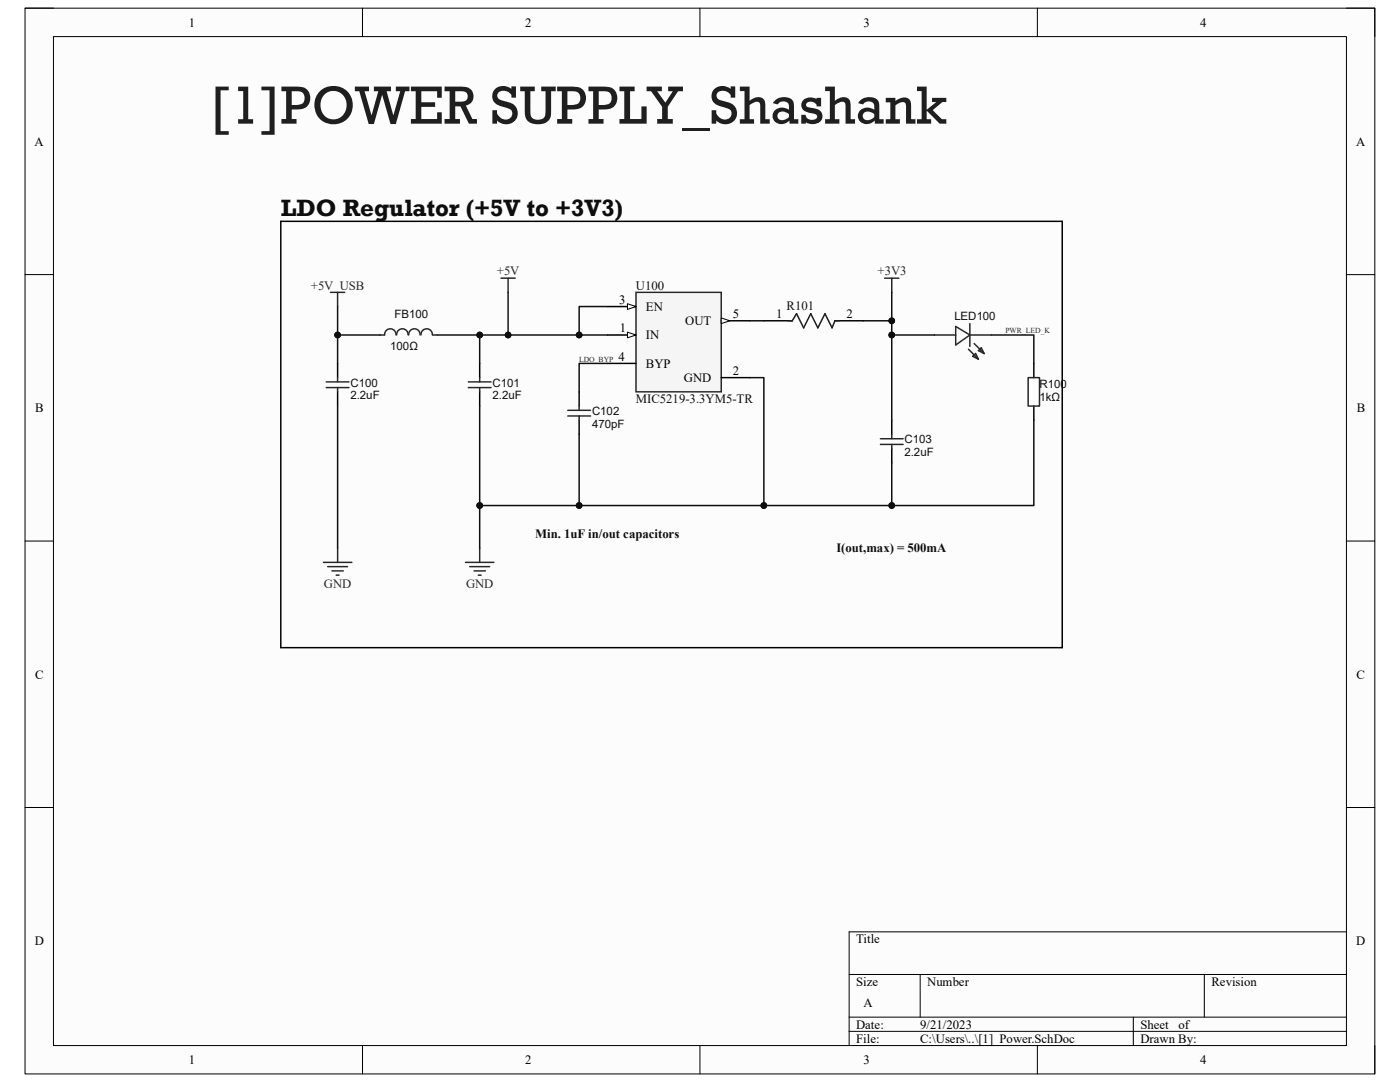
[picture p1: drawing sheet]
<svg xmlns="http://www.w3.org/2000/svg" width="279mm" height="216mm" viewBox="0 0 279 216" stroke-linecap="round" stroke-linejoin="round" font-family="sans-serif">
<path d="M5 1.6h269.4v212.7h-269.4z" fill-rule="evenodd" fill="#fcfcfc"/>
<path d="M5 1.6h269.4v212.7h-269.4z" fill="none" stroke="#000" stroke-width=".2"/>
<path d="M10.7 7.3h258v201.3h-258z" fill-rule="evenodd" fill="#fcfcfc"/>
<g fill="none" stroke="#000" stroke-width=".2">
<path d="M5 1.6h5.7M10.7 7.3h258v201.3h-258zM72.3 1.6v5.7M139.7 1.6v5.7M207 1.6v5.7M268.7 1.6h5.7v5.7M5 54.8h5.7M268.7 54.8h5.7M5 108h5.7M268.7 108h5.7M5 161.1h5.7M268.7 161.1h5.7"/>
<path d="M169.5 194.4h99.2M183.6 194.4v8.6M240.3 194.4v8.6M268.7 185.9h-99.2v22.7M72.3 208.6v5.7M139.7 208.6v5.7M169.5 203h99.2M169.5 205.8h99.2M207 208.6v5.7M226.2 203v5.6M274.4 208.6v5.7"/>
</g>
<path d="M126.9 58.3h17v19.9h-17z" fill-rule="evenodd" fill="#f5f5f5"/>
<path d="M126.9 58.3h17v19.9h-17z" fill="none" stroke="#262626" stroke-width=".3"/>
<path d="M121.3 72.5h5.6M121.3 61.2h5.6" fill="none" stroke="#000" stroke-width=".3"/>
<path d="M125.2 60.6l1.7 .6-1.7 .5z" fill="#fbfbfb"/>
<path d="M125.2 60.6l1.7 .6-1.7 .5z" fill="none" stroke="#000" stroke-width=".2"/>
<path d="M121.3 66.8h5.6" fill="none" stroke="#000" stroke-width=".3"/>
<path d="M125.2 66.3l1.7 .5-1.7 .6z" fill="#fbfbfb"/>
<path d="M125.2 66.3l1.7 .5-1.7 .6z" fill="none" stroke="#000" stroke-width=".2"/>
<path d="M143.9 64h5.7" fill="none" stroke="#000" stroke-width=".3"/>
<path d="M143.9 63.4l1.7 .6-1.7 .6z" fill="#fbfbfb"/>
<path d="M143.9 63.4l1.7 .6-1.7 .6z" fill="none" stroke="#000" stroke-width=".2"/>
<g fill="none" stroke="#000" stroke-width=".3">
<path d="M56 44.2h156v85h-156zM67.4 72.5v2.9M67.4 78.2v2.8M95.7 72.5v2.9M95.7 78.2v2.8M115.6 78.2v2.8M143.9 75.4h5.7M152.4 64h5.7M166.6 64h5.7M206.3 72.5v2.9M115.6 83.9v2.8M178 83.9v2.8"/>
<path d="M178 89.5v2.9M206.3 81v2.9"/>
</g>
<g fill="none" stroke="#262626" stroke-width=".3">
<path d="M66 58.3h2.8M67.4 58.3v2.9M100 55.5h2.8M101.4 55.5v2.8M176.6 55.5h2.8M178 55.5v2.8M64.5 112.2h5.7M65.4 113.1h4M66.2 113.9h2.3M67.1 114.8h.6M67.4 109.4v2.8M92.9 112.2h5.7"/>
<path d="M93.7 113.1h4M94.6 113.9h2.3M95.5 114.8h.5M95.7 109.4v2.8"/>
</g>
<g fill="none" stroke="#292929" stroke-width=".3">
<path d="M65.1 77.3h4.5M65.1 76.2h4.5M67.4 75.4v.8M67.4 77.3v.9M75.9 66.8h.8M76.8 66.8a1.13 1.13 0 0 1 1.1-1.2 1.13 1.13 0 0 1 1.1 1.2M79.2 66.8a1.13 1.13 0 0 1 1.1-1.2 1.13 1.13 0 0 1 1.1 1.2M81.6 66.8a1.13 1.13 0 0 1 1.1-1.2 1.13 1.13 0 0 1 1.1 1.2M84 66.8a1.13 1.13 0 0 1 1.2-1.2 1.13 1.13 0 0 1 1.1 1.2M86.4 66.8h.8M93.5 77.3h4.5M93.5 76.2h4.5"/>
<path d="M95.7 75.4v.8M95.7 77.3v.9M186.5 66.8h4.2M190.7 65.1l2.9 1.7-2.9 2zM193.3 69.7l2 2M193.6 66.8h4.2M193.6 64.6v4.5M194.1 71.1l.6-.6 .6 1.2zM194.4 68.5l2 2M195.8 69.4l.6 1.1-1.1-.5zM205.2 75.4h2.3v5.6h-2.3zM113.3 83h4.6"/>
<path d="M113.3 81.9h4.6M115.6 81v.9M115.6 83v.9M175.7 88.7h4.5M175.7 87.5h4.5M178 86.7v.8M178 88.7v.8"/>
</g>
<path d="M157.3 64h.8l.9-1.4 1.4 2.8 1.4-2.8 1.4 2.8 1.4-2.8 1.5 2.8 .5-1.4h.9" fill="none" stroke="#1c1c1c" stroke-width=".3"/>
<path d="M101.4 58.3v8.5" fill="none" stroke="#0e0e0e" stroke-width=".3"/>
<circle cx="101.4" cy="66.8" r=".57" fill="#0e0e0e"/>
<circle cx="101.4" cy="66.8" r=".57" fill="none" stroke="#0e0e0e" stroke-width=".2"/>
<path d="M121.3 61.2h-5.7v5.6" fill="none" stroke="#0e0e0e" stroke-width=".3"/>
<circle cx="115.6" cy="66.8" r=".57" fill="#0e0e0e"/>
<circle cx="115.6" cy="66.8" r=".57" fill="none" stroke="#0e0e0e" stroke-width=".2"/>
<path d="M67.4 66.8v5.7" fill="none" stroke="#0e0e0e" stroke-width=".3"/>
<circle cx="67.4" cy="66.8" r=".57" fill="#0e0e0e"/>
<circle cx="67.4" cy="66.8" r=".57" fill="none" stroke="#0e0e0e" stroke-width=".2"/>
<path d="M121.3 72.5h-5.7v5.7M67.4 81v28.4M115.6 86.7v14.2h-19.9" fill="none" stroke="#0e0e0e" stroke-width=".3"/>
<circle cx="115.6" cy="100.9" r=".57" fill="#0e0e0e"/>
<circle cx="115.6" cy="100.9" r=".57" fill="none" stroke="#0e0e0e" stroke-width=".2"/>
<circle cx="95.7" cy="100.9" r=".57" fill="#0e0e0e"/>
<circle cx="95.7" cy="100.9" r=".57" fill="none" stroke="#0e0e0e" stroke-width=".2"/>
<path d="M67.4 61.2v5.6h8.5" fill="none" stroke="#0e0e0e" stroke-width=".3"/>
<circle cx="67.4" cy="66.8" r=".57" fill="#0e0e0e"/>
<circle cx="67.4" cy="66.8" r=".57" fill="none" stroke="#0e0e0e" stroke-width=".2"/>
<path d="M87.2 66.8h8.5" fill="none" stroke="#0e0e0e" stroke-width=".3"/>
<circle cx="95.7" cy="66.8" r=".57" fill="#0e0e0e"/>
<circle cx="95.7" cy="66.8" r=".57" fill="none" stroke="#0e0e0e" stroke-width=".2"/>
<path d="M178 66.8h8.5" fill="none" stroke="#0e0e0e" stroke-width=".3"/>
<circle cx="178" cy="66.8" r=".57" fill="#0e0e0e"/>
<circle cx="178" cy="66.8" r=".57" fill="none" stroke="#0e0e0e" stroke-width=".2"/>
<path d="M197.8 66.8h8.5v5.7M206.3 83.9v17h-28.3v-8.5" fill="none" stroke="#0e0e0e" stroke-width=".3"/>
<circle cx="178" cy="100.9" r=".57" fill="#0e0e0e"/>
<circle cx="178" cy="100.9" r=".57" fill="none" stroke="#0e0e0e" stroke-width=".2"/>
<path d="M149.6 75.4h2.8v25.5h-36.8" fill="none" stroke="#0e0e0e" stroke-width=".3"/>
<circle cx="152.4" cy="100.9" r=".57" fill="#0e0e0e"/>
<circle cx="152.4" cy="100.9" r=".57" fill="none" stroke="#0e0e0e" stroke-width=".2"/>
<circle cx="115.6" cy="100.9" r=".57" fill="#0e0e0e"/>
<circle cx="115.6" cy="100.9" r=".57" fill="none" stroke="#0e0e0e" stroke-width=".2"/>
<path d="M152.5 100.9h25.5" fill="none" stroke="#0e0e0e" stroke-width=".3"/>
<circle cx="178" cy="100.9" r=".57" fill="#0e0e0e"/>
<circle cx="178" cy="100.9" r=".57" fill="none" stroke="#0e0e0e" stroke-width=".2"/>
<circle cx="152.4" cy="100.9" r=".57" fill="#0e0e0e"/>
<circle cx="152.4" cy="100.9" r=".57" fill="none" stroke="#0e0e0e" stroke-width=".2"/>
<path d="M121.3 66.8h-25.6v5.7" fill="none" stroke="#0e0e0e" stroke-width=".3"/>
<circle cx="95.7" cy="66.8" r=".57" fill="#0e0e0e"/>
<circle cx="95.7" cy="66.8" r=".57" fill="none" stroke="#0e0e0e" stroke-width=".2"/>
<circle cx="101.4" cy="66.8" r=".57" fill="#0e0e0e"/>
<circle cx="101.4" cy="66.8" r=".57" fill="none" stroke="#0e0e0e" stroke-width=".2"/>
<circle cx="115.6" cy="66.8" r=".57" fill="#0e0e0e"/>
<circle cx="115.6" cy="66.8" r=".57" fill="none" stroke="#0e0e0e" stroke-width=".2"/>
<path d="M95.7 81v28.4" fill="none" stroke="#0e0e0e" stroke-width=".3"/>
<circle cx="95.7" cy="100.9" r=".57" fill="#0e0e0e"/>
<circle cx="95.7" cy="100.9" r=".57" fill="none" stroke="#0e0e0e" stroke-width=".2"/>
<path d="M178 58.3v25.6" fill="none" stroke="#0e0e0e" stroke-width=".3"/>
<circle cx="178" cy="66.8" r=".57" fill="#0e0e0e"/>
<circle cx="178" cy="66.8" r=".57" fill="none" stroke="#0e0e0e" stroke-width=".2"/>
<circle cx="178" cy="64" r=".57" fill="#0e0e0e"/>
<circle cx="178" cy="64" r=".57" fill="none" stroke="#0e0e0e" stroke-width=".2"/>
<path d="M149.6 64h2.8M172.3 64h5.7" fill="none" stroke="#0e0e0e" stroke-width=".3"/>
<circle cx="178" cy="64" r=".57" fill="#0e0e0e"/>
<circle cx="178" cy="64" r=".57" fill="none" stroke="#0e0e0e" stroke-width=".2"/>
<text font-size="10.9" fill="#1f1f1f" x="41.9" y="24.7">[1]POWER SUPPLY_Shashank</text>
<text font-size="4.8" fill="#0e0e0e" x="56" y="43.1">LDO Regulator (+5V to +3V3)</text>
<g font-size="2.5">
<text x="37.7" y="5.3">1</text>
<text x="104.8" y="5.3">2</text>
<text x="172.3" y="5.3">3</text>
<text x="239.5" y="5.3">4</text>
<text x="6.9" y="29.1">A</text>
<text x="270.6" y="29.1">A</text>
<text x="123.6" y="60.6">3</text>
<text x="128.9" y="62.1">EN</text>
<text x="136.7" y="64.9">OUT</text>
<text x="146.2" y="63.5">5</text>
<text x="154.9" y="63.5">1</text>
<text x="168.9" y="63.5">2</text>
<text x="123.4" y="72">4</text>
<text x="123.7" y="66.3">1</text>
<text x="128.9" y="67.7">IN</text>
<text x="128.9" y="73.4">BYP</text>
<text x="136.5" y="76.2">GND</text>
<text x="146.2" y="74.8">2</text>
<text x="7" y="82.3">B</text>
<text x="270.8" y="82.3">B</text>
<text x="7" y="135.4">C</text>
<text x="270.7" y="135.4">C</text>
<text x="6.9" y="188.6">D</text>
<text x="170.9" y="188.2">Title</text>
<text x="270.7" y="188.6">D</text>
<text x="170.9" y="196.7">Size</text>
<text x="185" y="196.7">Number</text>
<text x="241.8" y="196.7">Revision</text>
<text x="172.3" y="201">A</text>
<text x="170.9" y="205.2">Date:</text>
<text x="170.9" y="208.1">File:</text>
<text x="183.6" y="205.2">9/21/2023</text>
<text x="183.7" y="208.1">C:\Users\..\[1]_Power.SchDoc</text>
<text x="227.6" y="205.2">Sheet</text>
<text x="227.6" y="208.1">Drawn By:</text>
<text x="235.2" y="205.2">of</text>
<text x="37.7" y="212.3">1</text>
<text x="104.8" y="212.3">2</text>
<text x="172.3" y="212.3">3</text>
<text x="239.5" y="212.3">4</text>
</g>
<g font-size="2.5" fill="#262626">
<text x="62" y="57.8">+5V_USB</text>
<text x="99.1" y="54.9">+5V</text>
<text x="175.1" y="54.9">+3V3</text>
<text x="64.6" y="117.3">GND</text>
<text x="93" y="117.3">GND</text>
</g>
<g font-size="2.5" fill="#0e0e0e">
<text x="126.9" y="57.8">U100</text>
<text x="157" y="61.8">R101</text>
<text x="126.9" y="80.5">MIC5219-3.3YM5-TR</text>
<text x="106.8" y="107.4">Min. 1uF in/out capacitors</text>
<text x="166.9" y="110.2">I(out,max) = 500mA</text>
</g>
<g font-size="2.3" fill="#0e0e0e">
<text x="78.7" y="63.5">FB100</text>
<text x="190.5" y="63.8">LED100</text>
<text x="77.9" y="69.9">100Ω</text>
<text x="69.9" y="77.1">C100</text>
<text x="98.3" y="77.1">C101</text>
<text x="207.5" y="77.4">R100</text>
<text x="69.9" y="79.7">2.2uF</text>
<text x="98.3" y="79.7">2.2uF</text>
<text x="118.2" y="82.8">C102</text>
<text x="207.5" y="80">1kΩ</text>
<text x="118.2" y="85.3">470pF</text>
<text x="180.5" y="88.5">C103</text>
<text x="180.5" y="91">2.2uF</text>
</g>
<g font-size="1.5" fill="#262626">
<text x="200.7" y="66.5">PWR_LED_K</text>
<text x="115.6" y="72.2">LDO_BYP</text>
</g>
</svg>
